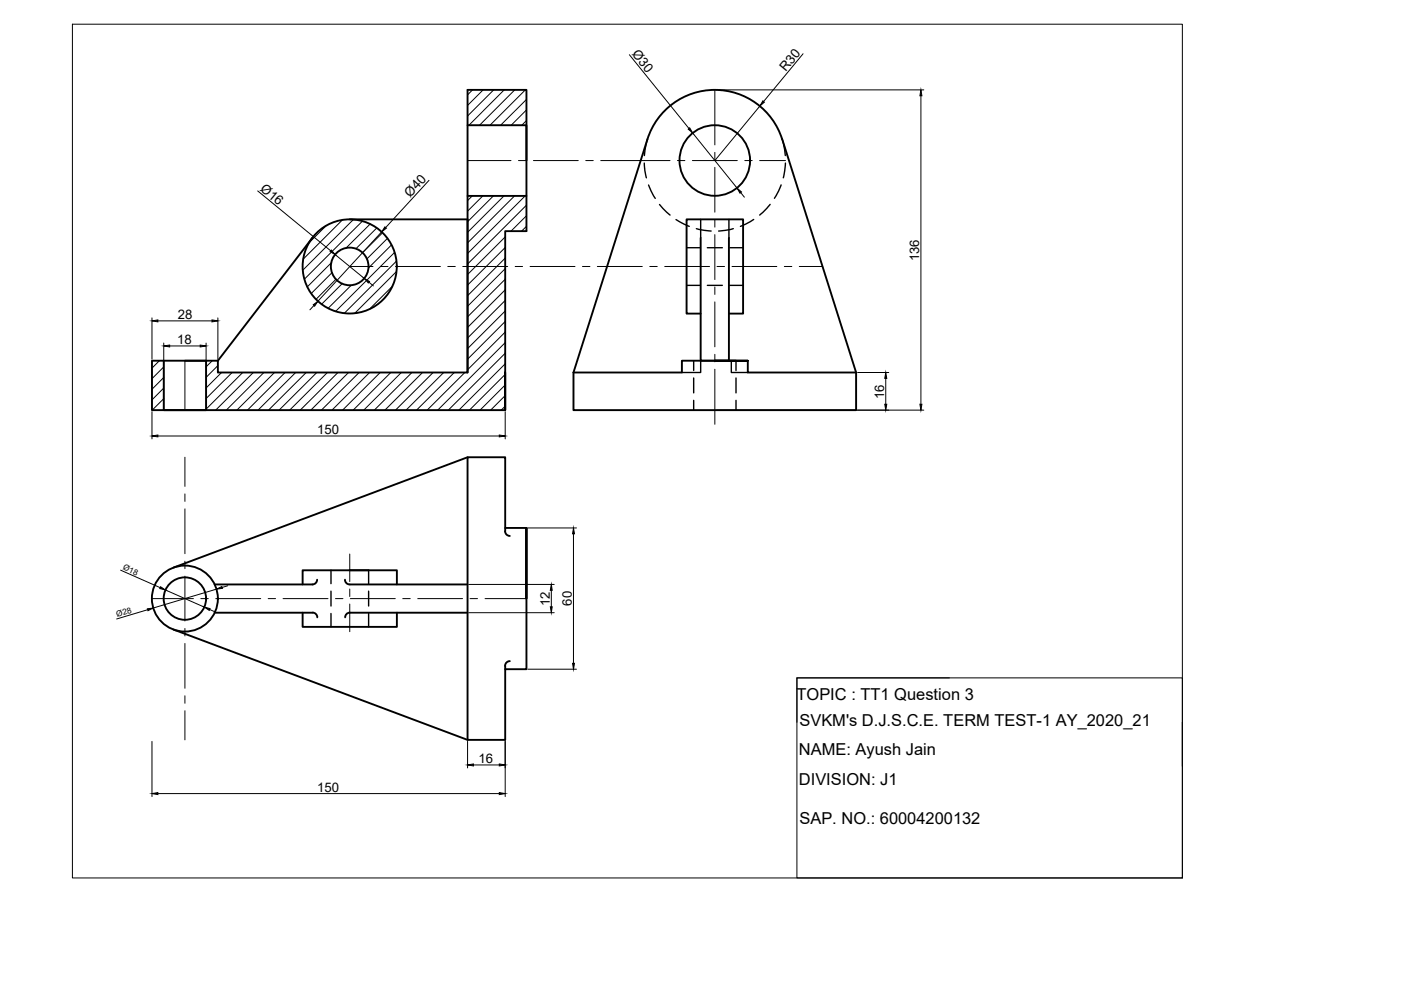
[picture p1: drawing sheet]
<svg xmlns="http://www.w3.org/2000/svg" width="297mm" height="210mm" viewBox="0 0 297 210" stroke-linecap="round" stroke-linejoin="round" font-family="sans-serif">
<!-- layer: Dimension n  hatch -->
<g fill="none" stroke="#000" stroke-width=".21">
<path d="M15.4 5.1h235.3v181h-235.3zM133.4 11.6l12.7 15.6M151.9 19.1h44M170.3 11.4l-8.4 10.1M91 38.2l-9.2 10M146.9 28.2l9.4 11.7M161.1 22.5l-9.5 11.5M195.2 20.3v65.4M54.6 40.5l15.5 12.7M71.1 54l6.1 5M78.2 59.8l1 .8M80.9 49.2l-13.5 14.7"/>
<path d="M157 40.8l.8 1M32.2 67.4v8.8M33.5 68h11.4M34.7 72.7v13.9M36 73.3h6.4M43.7 72.7v13.9M46.2 67.4v8.8M66.6 64.8l-.9 .9M181.8 79h6.6M32.2 87.3v5.8M33.5 92.4h72.4M107.1 87.3v5.8"/>
<path d="M151.9 87h44M187.8 80.2v5.5M111.9 111.9h10.3M121.6 113.2v27.4M99.4 123.9h18.1M99.4 129.9h18.1M116.9 125.2v3.5M32.2 157.2v11.7M99.1 157.2v5.6M107.1 157.2v11.7M111.9 141.9h10.3M169 143.7h81.7v42.4h-81.7z"/>
<path d="M201.3 143.7h-32.3v9.4M250.7 153.1v9.4M33.5 168.3h72.4M100.4 162.2h5.5"/>
</g>
<!-- layer: Dimensions n Hatchings -->
<g fill="none" stroke="#000" stroke-width=".21">
<path d="M100.2 19.1l-1.1 1M102.4 19.1l-3.3 3.3M104.7 19.1l-5.6 5.5M106.9 19.1l-7.5 7.5M109.1 19.1l-7.4 7.5M111.4 19.1l-7.5 7.5M111.6 21.1l-5.5 5.5M111.6 23.3l-3.2 3.3M111.6 25.6l-1 1M69.1 47.9l-3.5 3.5M70.2 55.7l-5 5.1M70.4 57.8l-4.4 4.4"/>
<path d="M71.2 59.2l-4.2 4.3M72.6 46.6l-8.3 8.3M74.9 46.6l-10.7 10.7M76.8 46.9l-12.3 12.3M78.5 47.5l-5.1 5.1M79.9 48.3l-4.4 4.4M81.1 49.3l-4.2 4.3M82.2 50.5l-4.4 4.4M83 51.9l-4.8 4.9M83.7 53.5l-12.6 12.5M84.1 55.3l-11.1 11.1M84.1 57.6l-8.9 8.8"/>
<path d="M100.1 41.5l-1 1M102.4 41.5l-3.3 3.3M104.6 41.5l-5.5 5.5M106.9 41.5l-7.8 7.8M107.1 50.2l-8 8M107.1 52.5l-8 8M107.1 54.7l-8 8M107.1 57l-8 7.9M107.1 59.2l-8 8M109.1 41.5l-10 10M111.3 41.5l-12.2 12.2M111.6 43.5l-12.5 12.5"/>
<path d="M111.6 45.7l-3.3 3.3M111.6 48l-1 1M33.8 76.5l-1.6 1.5M34.7 77.8l-2.5 2.5M45 76.5l-1.3 1.3M46.2 77.5l-2.5 2.5M47 79l-3.3 3.3M49.2 79l-5.5 5.5M51.5 79l-7.8 7.7M53.7 79l-8 8M56 79l-8 8M58.2 79l-8 8"/>
<path d="M60.4 79l-7.9 8M62.7 79l-8 8M64.9 79l-8 8M67.2 79l-8 8M69.4 79l-8 8M71.7 79l-8 8M72.5 60.2l-4.3 4.3M73.9 79l-8 8M74.5 60.5l-4.9 4.9M76.1 79l-8 8M78.4 79l-8 8M80.6 79l-8 8"/>
<path d="M82.9 79l-8 8M83.2 60.6l-4.9 5M85.1 79l-8 8M87.3 79l-7.9 8M89.6 79l-8 8M91.8 79l-8 8M94.1 79l-8 8M96.3 79l-8 8M98.6 79l-8 8M107.1 61.5l-8 7.9M107.1 63.7l-8 8M107.1 65.9l-8 8"/>
<path d="M107.1 68.2l-8 8M107.1 70.4l-8 8M107.1 72.7l-14.3 14.3M107.1 74.9l-12.1 12.1M107.1 77.1l-9.8 9.9M107.1 79.4l-7.6 7.6M34.7 80l-2.5 2.5M34.7 82.3l-2.5 2.5M34.7 84.5l-2.4 2.5M34.7 86.8l-.2 .2M107.1 81.6l-5.3 5.4M107.1 83.9l-3.1 3.1"/>
<path d="M107.1 86.1l-.8 .9M25.6 120.9l8.4 3.7M31.3 129.3l-6.6 1.9M35.1 125.1l8.2 3.6M44.5 129.2l1.1 .5M45.9 124.9l-13.4 4M48.3 124.2l-1.2 .4"/>
</g>
<!-- layer: OBJECT -->
<g fill="none" stroke="#000" stroke-width=".4">
<path d="M99.1 26.6h12.5v7.4M165.8 29.5a15 15 0 0 0-14.3-10.4 15 15 0 0 0-14.2 10.4l-15.7 49.5M165.8 29.5l15.7 49.5M66.2 50.4l-20 26.1M74.2 46.5h24.9v32.5M99.1 41.5h12.5M148.6 50.4v26.1h5.9v-26.1M34.7 76.5v10.5h9v-10.5h-4.5M46.2 76.5h-14v10.5h74.9M46.2 76.5v2.5h52.9v-59.9h12.5v29.9h-4.5v38v-8M121.6 79v8h59.9v-8M148.6 66.5h-3v-20h12v20h-3.1"/>
<path d="M156 76.5h-4.4h6.9h-13.9v2.5h-23M158.5 76.5v2.5h23M99.1 97l-62.3 23.4M107.1 112.6a1.01 1.01 0 0 0 1 1M107.1 111.9v.7M111.6 111.9h-4.5v-14.9h-8v59.9h8v-15h4.5v-30v15M36.8 133.5l62.3 23.4M45.5 123.9h20.7M45.5 129.9h20.7M64.2 123.9v-3h19.9v3M64.2 129.9v3h19.9v-3M66.3 129.9a1.01 1.01 0 0 1 1 1"/>
<path d="M67.2 122.9a1.01 1.01 0 0 1-1 1M73.1 122.9a1.01 1.01 0 0 0 1 1h25M74.2 129.9h24.9M74.2 120.9h4M74.2 129.9a1.01 1.01 0 0 0-1 1M107.1 141.2v.7M108.1 140.2a1.01 1.01 0 0 0-1 1"/>
<circle cx="151.5" cy="34" r="7.5"/>
<circle cx="74.1" cy="56.5" r="10"/>
<circle cx="74.1" cy="56.5" r="4"/>
<circle cx="39.2" cy="126.9" r="7"/>
<circle cx="39.2" cy="126.9" r="4.5"/>
</g>
<!-- layer: CENTER -->
<g fill="none" stroke="#000" stroke-width=".21">
<path d="M151.6 19.1v11.6M99.1 34h9.2M109.9 34h1.6M113.1 34h9.5M124.2 34h1.6M127.4 34h14.7M143.6 34h1.6M146.8 34h9.5M151.6 32.3v1.6M151.6 35.5v9.5M157.9 34h1.6M161.1 34h5.4"/>
<path d="M74.2 56.5h4.9M80.7 56.5h1.6M83.8 56.5h9.6M94.9 56.5h1.6M98.1 56.5h9.5M109.2 56.5h1.6M112.4 56.5h9.5M123.5 56.5h1.6M126.6 56.5h9.6M137.8 56.5h1.5M140.9 56.5h9.5M151.6 46.6v1.6"/>
<path d="M151.6 49.7v9.6M152 56.5h1.6M155.2 56.5h9.5M166.3 56.5h1.6M169.5 56.5h4.9M39.2 76.5v10.5M151.6 60.8v1.6M151.6 64v9.5M151.6 75.1v1.6M151.6 78.3v11.7M39.2 97v6.1M39.2 104.7v1.6"/>
<path d="M39.2 107.9v9.5M39.2 119v1.6M74.2 117.5v5.8M32.2 126.9h8.8M39.2 122.2v9.5M39.2 133.3v1.5M39.2 136.4v9.5M42.6 126.9h1.6M45.7 126.9h9.6M56.9 126.9h1.5M60 126.9h9.5M71.1 126.9h1.6"/>
<path d="M74.2 124.9v1.6M74.2 128.1v5.8M74.3 126.9h9.5M85.4 126.9h1.6M88.6 126.9h9.5M99.7 126.9h1.5M102.8 126.9h8.8M39.2 147.5v1.6M39.2 150.7v6.2"/>
</g>
<!-- layer: HIDDEN -->
<g fill="none" stroke="#000" stroke-width=".3">
<path d="M136.6 34.6l.4 3.1M137.3 29.5l-.7 3.5M137.5 39.2l1.4 2.9M165.6 39.2l-1.4 2.8M165.8 29.5l.7 3.5M166.5 34.6l-.4 3.1M139.8 43.4l2.3 2.2M143.3 46.6l2.8 1.4M145.6 52.5h2.8M147.6 48.5l3.2 .5M148.6 46.5v3.9M150 52.5h3.1"/>
<path d="M154.5 46.5v3.9M154.7 52.5h2.9M155.5 48.5l-3.1 .5M159.8 46.5l-2.8 1.5M163.3 43.3l-2.2 2.3M145.6 60.5h2.8M147.1 76.5v2.1M148.6 76.5v2.5h-4M150 60.5h3.1M154.7 60.5h2.9M155.1 76.5v2.5h3.4M156 76.5v2.1"/>
<path d="M147.1 80.1v3.2M147.1 84.9v2.1M156 80.1v3.2M156 84.9v2.1M70.2 120.9v2.8M70.2 125.3v3.2M70.2 130.1v2.8M78.2 120.9v2.8M78.2 125.3v3.2M78.2 130.1v2.8"/>
</g>
<!-- layer: Dimensions n Hatchings -->
<path d="M31.2 129.1l1.3-.2-1.1 .6zM34 124.4l1.1 .7-1.2-.3zM43.3 128.7l1.2 .3-.1 .4zM45.9 124.9l1.1-.5 .2 .3z" fill="#000" stroke="#000" stroke-width=".21"/>
<!-- layer: Dimension n  hatch -->
<g fill="#000" stroke="#000" stroke-width=".21">
<path d="M145.9 27.4l.3-.3 .7 1.1zM161.7 21.4l.4 .3-1 .8zM195.2 19.1l.3 1.2h-.5zM70.2 53l.9 1-1.1-.7zM77.2 59l1.1 .7-.2 .3zM81.6 48.1l.3 .3-1 .8zM156.3 39.9l.9 .8-.3 .3zM32.2 68l1.3-.2v.4zM34.7 73.3l1.3-.1v.4zM42.4 73.2l1.3 .1-1.3 .3zM44.9 67.8l1.3 .2-1.3 .2zM66.4 64.6l1-.7-.7 1z"/>
<path d="M32.2 92.4l1.3-.2v.4zM105.9 92.2l1.2 .2-1.2 .2zM187.8 79l.2 1.2h-.4zM187.6 85.7h.4l-.2 1.3zM195 85.7h.5l-.3 1.3zM121.6 111.9l.2 1.3h-.4zM116.9 123.9l.2 1.3h-.4zM116.7 128.7h.4l-.2 1.2zM121.4 140.6h.4l-.2 1.3zM32.2 168.3l1.3-.3v.5zM99.1 162.2l1.3-.2v.4zM105.9 162l1.2 .2-1.2 .2z"/>
<path d="M105.9 168l1.2 .3-1.2 .2z"/>
</g>
<g font-size="3.5">
<text x="168.9" y="148.4">TOPIC : TT1 Question 3</text>
<text x="169.5" y="153.8">SVKM's D.J.S.C.E. TERM TEST-1 AY_2020_21</text>
<text x="169.4" y="160.1">NAME: Ayush Jain</text>
<text x="169.4" y="166.4">DIVISION: J1</text>
<text x="169.5" y="174.8">SAP. NO.: 60004200132</text>
</g>
<g font-size="2.8">
<text x="133.9" y="11.5" transform="rotate(51 133.9 11.5)">Ø30</text>
<text x="166.6" y="15.3" transform="rotate(-50 166.6 15.3)">R30</text>
<text x="55" y="40.3" transform="rotate(39 55 40.3)">Ø16</text>
<text x="87" y="42" transform="rotate(-47 87 42)">Ø40</text>
<text x="194.9" y="55.4" transform="rotate(-90 194.9 55.4)">136</text>
<text x="37.7" y="67.7">28</text>
<text x="37.6" y="73">18</text>
<text x="187.5" y="84.6" transform="rotate(-90 187.5 84.6)">16</text>
<text x="67.3" y="92.1">150</text>
<text x="116.6" y="128.6" transform="rotate(-90 116.6 128.6)">12</text>
<text x="121.2" y="128.4" transform="rotate(-90 121.2 128.4)">60</text>
<text x="101.5" y="161.8">16</text>
<text x="67.3" y="167.9">150</text>
</g>
<g font-size="1.7">
<text x="26" y="120.7" transform="rotate(24 26 120.7)">Ø18</text>
<text x="24.9" y="130.8" transform="rotate(-16 24.9 130.8)">Ø28</text>
</g>
</svg>
